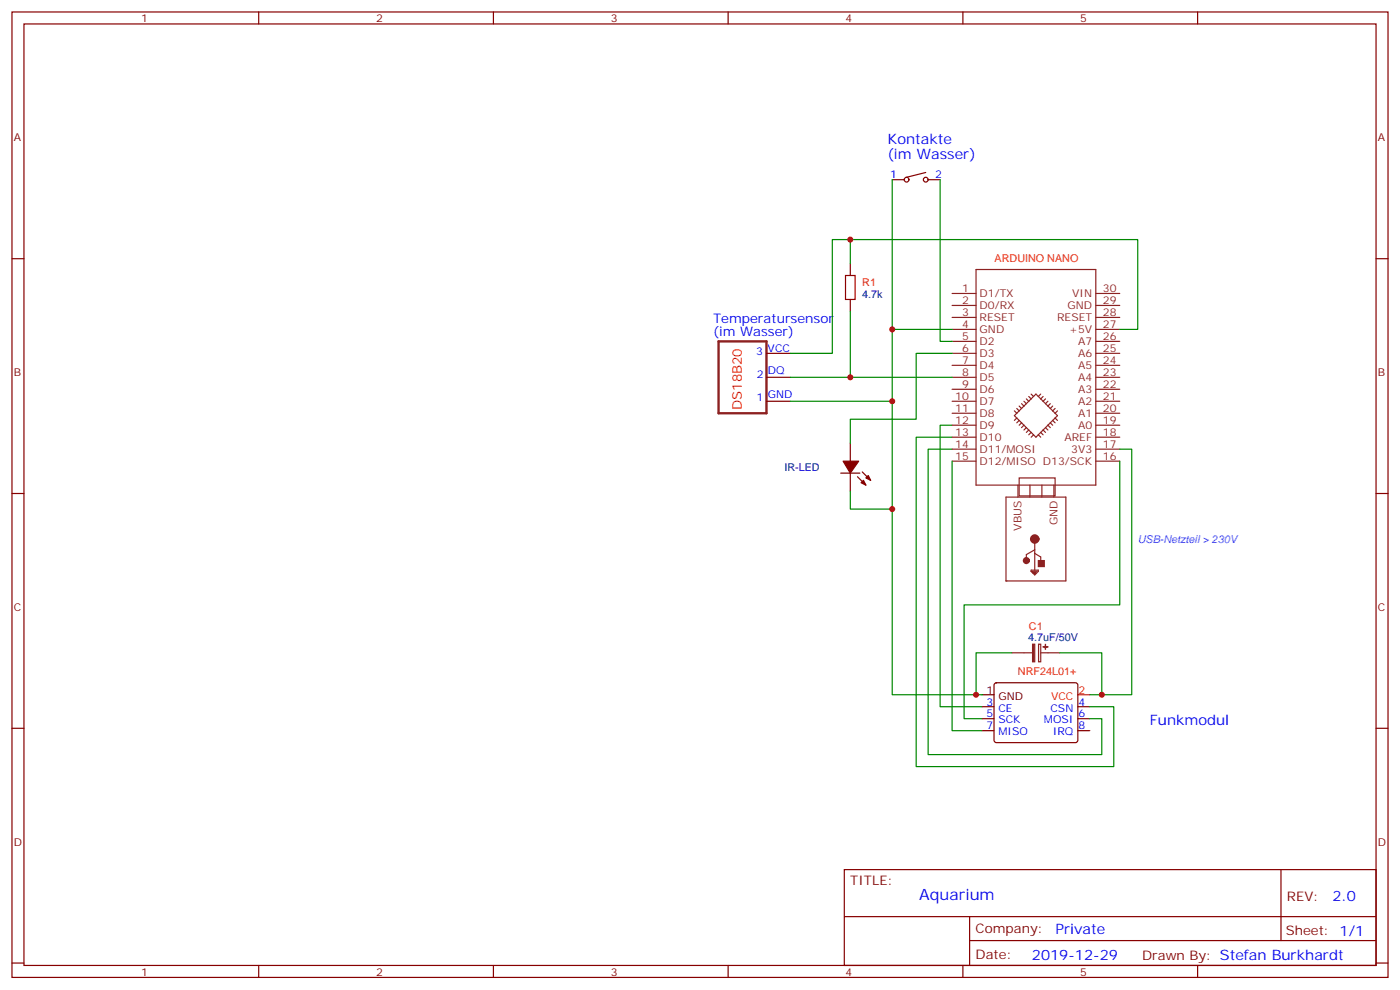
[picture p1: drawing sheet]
<svg xmlns="http://www.w3.org/2000/svg" width="412mm" height="292mm" viewBox="0 0 412 292" stroke-linecap="round" stroke-linejoin="round" font-family="sans-serif">
<g fill="none" stroke="#870000" stroke-width=".35">
<path d="M3.5 3.5h405.4v284.4h-405.4zM7.1 7.1h398.2v277.2h-398.2zM76.2 3.5v3.6M145.3 3.5v3.6M214.5 3.5v3.6M283.6 3.5v3.6M352.8 3.5v3.6M3.5 76.2h3.6M405.3 76.2h3.6M225.8 118.2h7M225.8 111.1h7M225.8 104.1h7"/>
<path d="M3.5 145.3h3.6M405.3 145.3h3.6M3.5 214.5h3.6M293 201.3l.5-.2h23.3l.5 .2 .2 .5-.1 16.5-.6 .4h-23.6l-.4-.7v-16.2zM405.3 214.5h3.6M248.7 256.1h156.6v28.2h-156.6zM377.3 256.1v20.9M248.7 270h156.5M285.6 277h119.6M285.6 270v14.1M3.5 283.6h3.6M76.2 284.3v3.6"/>
<path d="M145.3 284.3v3.6M214.5 284.3v3.6M283.6 284.3v3.6M352.8 284.3v3.6M405.3 283.6h3.6"/>
</g>
<path d="M211.7 100.5h14.1v21.2h-14.1z" fill="none" stroke="#8c2424" stroke-width=".71"/>
<g fill="none" stroke="#8c2424" stroke-width=".35">
<path d="M287.5 79.4h35.3v63.5h-35.3zM280.5 97h7M280.5 93.5h7M280.5 90h7M280.5 86.4h7M322.8 97h7M322.8 93.5h7M322.8 90h7M322.8 86.4h7M280.5 118.2h7M280.5 114.7h7M280.5 111.1h7"/>
<path d="M280.5 107.6h7M280.5 104.1h7M280.5 100.5h7M300.2 119.6l.7 .7M300.9 118.9l.7 .7M301.6 118.2l.7 .7M302.3 117.5l.7 .7M303 116.8l.7 .7M303.7 116.1l.7 .7M306.6 116.1l-.7 .7M307.3 116.8l-.7 .7M308 117.5l-.7 .7"/>
<path d="M308.7 118.2l-.7 .7M309.4 118.9l-.7 .7M310.1 119.6l-.7 .7M322.8 118.2h7M322.8 114.7h7M322.8 111.1h7M322.8 107.6h7M322.8 104.1h7M322.8 100.5h7M280.5 132.3h7M280.5 128.8h7M280.5 125.2h7"/>
<path d="M280.5 121.7h7M280.5 135.8h7M298.8 122.4l6.4-6.3 6.3 6.3-6.3 6.4zM298.8 121l.7 .7M299.5 120.3l.7 .7M299.5 123.1l-.7 .7M300.2 123.8l-.7 .7M300.9 124.5l-.7 .7M301.6 125.2l-.7 .7M302.3 125.9l-.7 .7M303 126.6l-.7 .8M303.7 127.4l-.7 .7"/>
<path d="M304.4 128.1l-.7 .7M305.9 128.1l.7 .7M306.6 127.4l.7 .7M307.3 126.6l.7 .8M308 125.9l.7 .7M308.7 125.2l.7 .7M309.4 124.5l.7 .7M310.1 123.8l.7 .7M310.8 123.1l.7 .7M310.8 120.3l-.7 .7M311.5 121l-.7 .7M322.8 132.3h7"/>
<path d="M322.8 128.8h7M322.8 125.2h7M322.8 121.7h7M322.8 135.8h7M300.2 140.8h10.6v5.3h-10.6zM298.1 192.3h6M305.9 189.7h.7v5.2h-.7zM306.6 192.3h5.6"/>
</g>
<g fill="#8c2424" stroke="#8c2424" stroke-width=".35">
<path d="M304.2 189.7h.6v5.2h-.6z"/>
<path d="M307.9 189.8l.1 1.4z"/>
<path d="M307.3 190.5h1.4z"/>
<path d="M305.9 165.1h1.7v1.8h-1.7z"/>
</g>
<circle cx="296.3" cy="171.1" r=".18" fill="#8c2424"/>
<path d="M304.8 158.8v9.1M314 146.4h-17.7v24.7M303.7 167.9h2.2v.4l-1.1 1-1.1-1zM303.7 168.3h1.8M304.8 161.9l-2.5 1.4v1.4M304.8 163l1.8 1v1.8" fill="none" stroke="#8c2424" stroke-width=".35"/>
<circle cx="304.8" cy="169" r=".18" fill="#8c2424"/>
<path d="M299.9 142.9v3.5M303.4 142.9v3.5M306.9 142.9v3.5M310.4 142.9v3.5M314 146.4v24.7h-17.7M304.1 168.6h1.1l-.4 .4z" fill="none" stroke="#8c2424" stroke-width=".35"/>
<g fill="none" stroke="#8c2424" stroke-width="1.4">
<circle cx="304.8" cy="158.7" r=".71"/>
<circle cx="302.3" cy="165.1" r=".35"/>
</g>
<g fill="none" stroke="#870000" stroke-width=".35">
<path d="M262.8 52.9h3.5M272.7 50.8l-5.6 1.4M273.4 52.9h3.5M250.5 77.6v3.5M250.5 88.2v3.5M247.6 139.3h5.7M250.5 130.5v5.3M250.5 139.3v5.3M254 139l2.5 2.5M252.6 140.4l2.5 2.5M289.3 208.1h3.5M289.3 211.7h3.5"/>
<path d="M289.3 215.2h3.5M317.5 208.1h3.5M317.5 211.7h3.5M317.5 215.2h3.5"/>
<circle cx="267.1" cy="52.9" r=".71"/>
<circle cx="272.7" cy="52.9" r=".71"/>
</g>
<path d="M249.1 81.1h2.8v7.1h-2.8z" fill="none" stroke="#a10000" stroke-width=".35"/>
<g fill="#870000" stroke="#870000" stroke-width=".35">
<path d="M253.6 142.2l.8-.7 .7 1.4z"/>
<path d="M255.1 140.8l.7-.7 .7 1.4z"/>
<path d="M248.4 135.8h4.5l-2.4 3.5z"/>
</g>
<path d="M289.3 204.6h3.5" fill="none" stroke="#000" stroke-width=".35"/>
<path d="M317.5 204.6h3.5" fill="none" stroke="#f00" stroke-width=".35"/>
<g fill="none" stroke="#008700" stroke-width=".35">
<path d="M262.8 52.9v44.1M276.9 52.9v47.6h3.6M250.5 70.6v7M250.5 91.7v19.4M280.5 97h-17.7v107.6h26.5M329.8 97h5.3v-26.4h-89.9v33.5h-12.4M232.8 111.1h47.7M232.8 118.2h30M280.5 104.1h-10.6v19.4h-19.4v7M280.5 125.2h-3.6v82.9h12.4M280.5 135.8v79.4h8.8M280.5 132.3h-7.1v89.9h51.2v-10.5h-3.6"/>
<path d="M280.5 128.8h-10.6v97h58.2v-17.7h-7.1M329.8 135.8v42.4h-45.8v33.5h5.3M329.8 132.3h3.6v72.3h-12.4M250.5 144.6v5.3h12.3M298.1 192.3h-10.6v12.3M312.2 192.3h12.4v12.3"/>
</g>
<g fill="#c00">
<circle cx="287.5" cy="204.6" r=".88"/>
<circle cx="324.6" cy="204.6" r=".88"/>
<circle cx="250.5" cy="70.6" r=".88"/>
<circle cx="250.5" cy="111.1" r=".88"/>
<circle cx="262.8" cy="97" r=".88"/>
<circle cx="262.8" cy="118.2" r=".88"/>
<circle cx="262.8" cy="149.9" r=".88"/>
</g>
<text font-size="4.6" fill="#00f" x="270.8" y="265.1">Aquarium</text>
<g font-size="4.2" fill="#00f">
<text x="261.4" y="42.5">Kontakte</text>
<text x="261.4" y="46.7">(im Wasser)</text>
<text x="338.7" y="213.4">Funkmodul</text>
<text x="392.5" y="265.4">2.0</text>
<text x="310.9" y="274.9">Private</text>
<text x="304" y="282.7">2019-12-29</text>
</g>
<g font-size="3.9" fill="#00f">
<text x="210.1" y="95.1">Temperatursensor</text>
<text x="210.1" y="99">(im Wasser)</text>
</g>
<text font-size="3.9" fill="#f00" x="218.5" y="120.7" transform="rotate(-90 218.5 120.7)">DS18B20</text>
<g font-size="3.9" fill="#800">
<text x="250.5" y="260.7">TITLE:</text>
<text x="379.1" y="265.4">REV:</text>
<text x="287.4" y="274.9">Company:</text>
<text x="378.7" y="275.5">Sheet: 1/1</text>
<text x="287.4" y="282.6">Date:</text>
<text x="336.4" y="282.7">Drawn By: Stefan Burkhardt</text>
</g>
<g font-size="3.2" fill="#800">
<text x="41.6" y="6.5">1</text>
<text x="110.8" y="6.5">2</text>
<text x="179.9" y="6.5">3</text>
<text x="249.1" y="6.5">4</text>
<text x="318.2" y="6.5">5</text>
<text x="4.1" y="41.6">A</text>
<text x="405.9" y="41.6">A</text>
<text x="4.1" y="110.8">B</text>
<text x="405.9" y="110.8">B</text>
<text x="4.1" y="179.9">C</text>
<text x="405.9" y="179.9">C</text>
<text x="4.1" y="249.1">D</text>
<text x="405.9" y="249.1">D</text>
<text x="41.6" y="287.3">1</text>
<text x="110.8" y="287.3">2</text>
<text x="179.9" y="287.3">3</text>
<text x="249.1" y="287.3">4</text>
<text x="318.2" y="287.3">5</text>
</g>
<g font-size="3.2" fill="#00f">
<text x="262.2" y="52.6">1</text>
<text x="275.5" y="52.6">2</text>
<text x="222.7" y="104.4">3</text>
<text x="226.1" y="103.6">VCC</text>
<text x="222.9" y="111.4">2</text>
<text x="226.2" y="110.3">DQ</text>
<text x="222.9" y="118.2">1</text>
<text x="226.1" y="117.3">GND</text>
<text x="290.6" y="207.8">3</text>
<text x="294.1" y="209.6">CE</text>
<text x="309.4" y="209.6">CSN</text>
<text x="317.7" y="207.8">4</text>
<text x="290.6" y="211.3">5</text>
<text x="290.6" y="214.8">7</text>
<text x="294.1" y="213.1">SCK</text>
<text x="307.5" y="213.1">MOSI</text>
<text x="317.7" y="211.3">6</text>
<text x="317.7" y="214.8">8</text>
<text x="294.1" y="216.6">MISO</text>
<text x="310.2" y="216.6">IRQ</text>
</g>
<g font-size="3.2" fill="#f30">
<text x="293" y="77.1">ARDUINO NANO</text>
<text x="303.1" y="185.5">C1</text>
<text x="299.9" y="198.8">NRF24L01+</text>
</g>
<g font-size="3.2" fill="#000080">
<text x="254" y="87.7">4.7k</text>
<text x="231.1" y="138.8">IR-LED</text>
<text x="302.9" y="188.7">4.7uF/50V</text>
</g>
<g font-size="3.2" fill="#f00">
<text x="254" y="84.1">R1</text>
<text x="309.6" y="206">VCC</text>
<text x="317.7" y="204.3">2</text>
</g>
<g font-size="3.2" fill="#8d2323">
<text x="283.4" y="89.6">2</text>
<text x="283.4" y="86.1">1</text>
<text x="288.6" y="87.5">D1/TX</text>
<text x="315.9" y="87.5">VIN</text>
<text x="324.9" y="86.1">30</text>
<text x="324.9" y="89.6">29</text>
<text x="283.4" y="93.1">3</text>
<text x="288.6" y="94.5">RESET</text>
<text x="288.6" y="91">D0/RX</text>
<text x="311.4" y="94.5">RESET</text>
<text x="314.5" y="91">GND</text>
<text x="324.9" y="93.1">28</text>
<text x="283.4" y="100.2">5</text>
<text x="283.4" y="96.7">4</text>
<text x="288.6" y="101.6">D2</text>
<text x="288.6" y="98.1">GND</text>
<text x="315" y="98.1">+5V</text>
<text x="317.5" y="101.6">A7</text>
<text x="324.9" y="96.7">27</text>
<text x="324.9" y="100.2">26</text>
<text x="283.4" y="107.2">7</text>
<text x="283.4" y="103.7">6</text>
<text x="288.6" y="105.1">D3</text>
<text x="317.5" y="105.1">A6</text>
<text x="324.9" y="103.7">25</text>
<text x="324.9" y="107.2">24</text>
<text x="283.4" y="110.8">8</text>
<text x="288.6" y="112.2">D5</text>
<text x="288.6" y="108.7">D4</text>
<text x="317.5" y="108.7">A5</text>
<text x="317.5" y="112.2">A4</text>
<text x="324.9" y="110.8">23</text>
<text x="281.4" y="117.8">10</text>
<text x="283.4" y="114.3">9</text>
<text x="288.6" y="119.2">D7</text>
<text x="288.6" y="115.7">D6</text>
<text x="317.5" y="115.7">A3</text>
<text x="317.5" y="119.2">A2</text>
<text x="324.9" y="114.3">22</text>
<text x="324.9" y="117.8">21</text>
<text x="281.4" y="124.9">12</text>
<text x="281.4" y="121.4">11</text>
<text x="288.6" y="122.8">D8</text>
<text x="317.5" y="122.8">A1</text>
<text x="324.9" y="121.4">20</text>
<text x="324.9" y="124.9">19</text>
<text x="281.4" y="131.9">14</text>
<text x="281.4" y="128.4">13</text>
<text x="288.6" y="129.8">D10</text>
<text x="288.6" y="126.3">D9</text>
<text x="313.5" y="129.8">AREF</text>
<text x="317.5" y="126.3">A0</text>
<text x="324.9" y="128.4">18</text>
<text x="324.9" y="131.9">17</text>
<text x="281.4" y="135.5">15</text>
<text x="288.6" y="133.3">D11/MOSI</text>
<text x="288.6" y="136.9">D12/MISO D13/SCK</text>
<text x="315.5" y="133.3">3V3</text>
<text x="324.9" y="135.5">16</text>
<text x="311.5" y="154.7" transform="rotate(-90 311.5 154.7)">GND</text>
<text x="300.9" y="156.3" transform="rotate(-90 300.9 156.3)">VBUS</text>
</g>
<text font-size="3.2" fill="#36f" x="335.1" y="160">USB-Netzteil &gt; 230V</text>
<g font-size="3.2">
<text x="290.6" y="204.3">1</text>
<text x="294.1" y="206">GND</text>
</g>
</svg>
